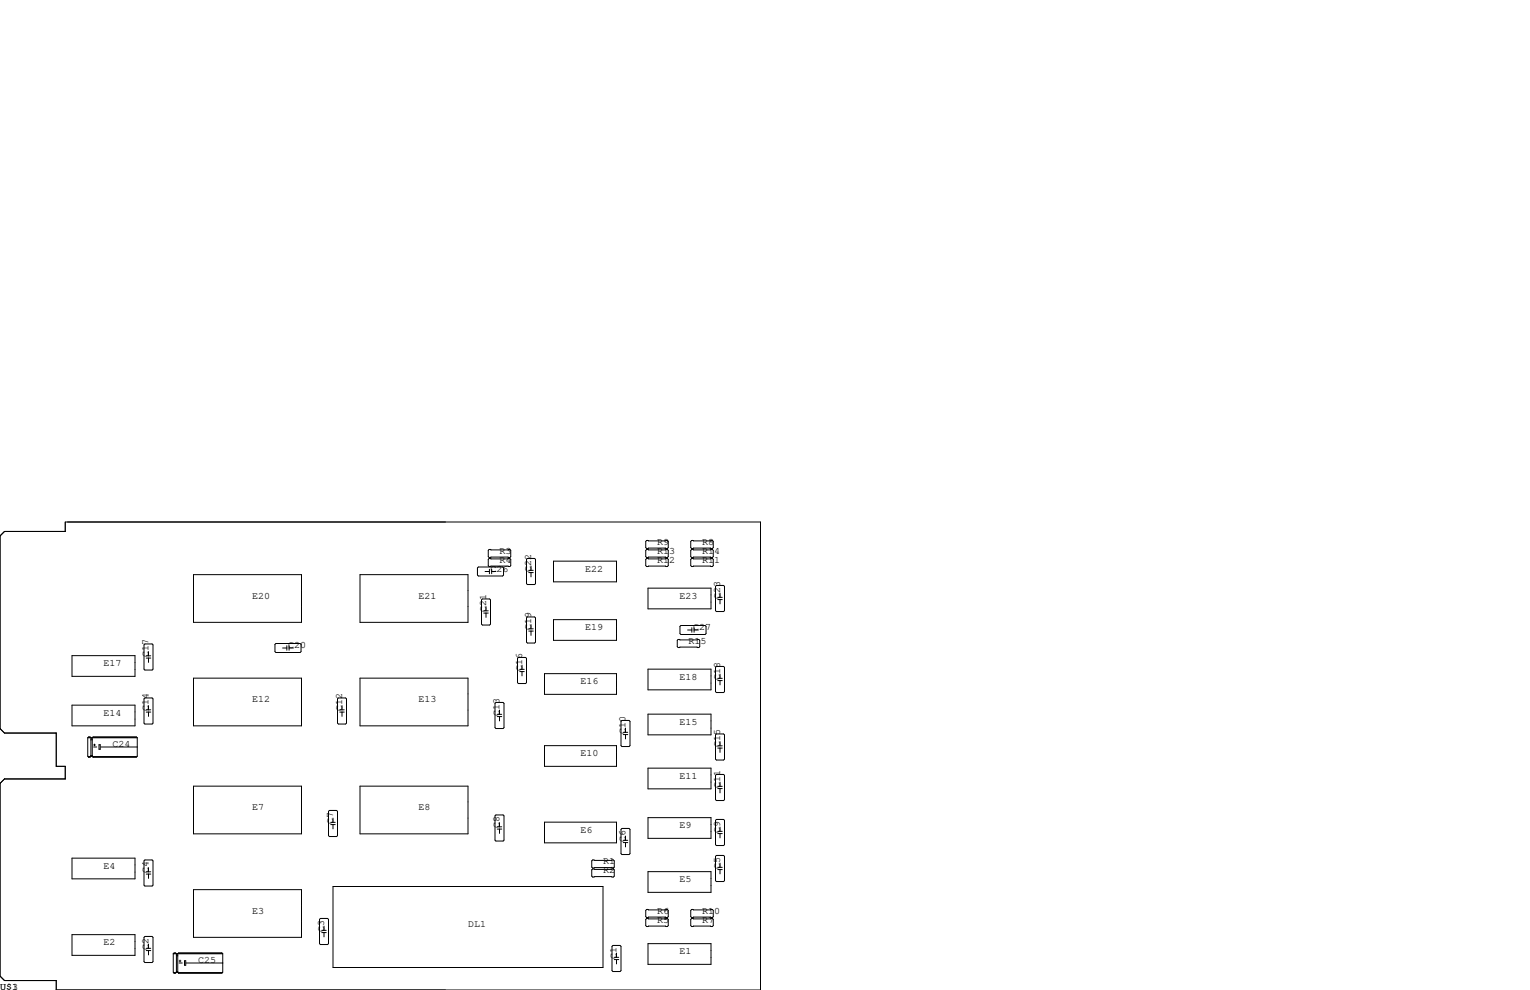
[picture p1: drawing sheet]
<svg xmlns="http://www.w3.org/2000/svg" width="432mm" height="279mm" viewBox="0 0 432 279" stroke-linecap="round" stroke-linejoin="round" font-family="sans-serif">
<g fill="none" stroke="#000" stroke-width=".28">
<path d="M0 151.3l1.3-1.3h17.1v-2.7h196.2v132.1h-198.7v-2.7h-14.6l-1.3-1.2v-54.4l1.3-1.3h17.1v-3.5h-2.5v-9.4h-14.6l-1.3-1.3zM137.8 155.3l.2-.2h5.9l.2 .2v1.8l-.2 .3h-5.9l-.2-.3zM138 157.6h5.9l.2 .3v1.7l-.2 .3h-5.9l-.2-.3v-1.7zM148.6 157.9l.2-.3h2.1l.2 .3v6.8l-.2 .3h-2.1l-.2-.3zM149.9 159.8v1.2M156.2 158.4h17.8v5.8h-17.8zM182.2 155.3l.3-.2h5.8l.3 .2v1.8l-.3 .3h-5.8l-.3-.3zM182.2 157.9l.3-.3h5.8l.3 .3v1.7l-.3 .3h-5.8l-.3-.3zM182.2 152.8l.3-.3h5.8l.3 .3v1.8l-.3 .2h-5.8l-.3-.2zM194.9 155.3l.3-.2h5.8l.3 .2v1.8l-.3 .3h-5.8l-.3-.3zM194.9 157.9l.3-.3h5.8l.3 .3v1.7l-.3 .3h-5.8l-.3-.3zM194.9 152.8l.3-.3h5.8l.3 .3v1.8l-.3 .2h-5.8l-.3-.2z"/>
<path d="M54.6 162.2h30.5v13.4h-30.5zM101.6 162.2h30.5v13.4h-30.5zM135 160h6.9l.2 .3v2l-.2 .3h-6.9l-.3-.3v-2zM135.9 169.3l.2-.3h2.1l.2 .3v6.8l-.2 .3h-2.1l-.2-.3zM136.5 173h1.3M136.5 172.4h1.3M136.9 161.3h1.2M137.2 171.2v1.2M137.2 173v1.2M138.1 160.7v1.2M138.8 161.3h1.2M138.8 160.7v1.2"/>
<path d="M148.6 174.4l.2-.3h2.1l.2 .3v6.8l-.2 .3h-2.1l-.2-.3zM149.2 178.1h1.3M149.2 177.5h1.3M149.2 161.6h1.3M149.2 161h1.3M149.9 161.6v1.2M149.9 176.3v1.2M149.9 178.1v1.2M156.2 174.9h17.8v5.8h-17.8zM182.9 166h17.8v5.8h-17.8zM192.2 176.5h6.8l.3 .3v2l-.3 .3h-6.8l-.3-.3v-2zM194.1 177.8h1.1"/>
<path d="M195.2 177.2v1.2M195.9 177.2v1.2M195.9 177.8h1.2M201.9 165.5l.3-.3h2l.3 .3v6.8l-.3 .3h-2l-.3-.3zM202.6 169.2h1.2M202.6 168.6h1.2M203.2 167.4v1.2M203.2 169.2v1.2M20.3 199h17.8v5.9h-17.8zM20.3 185h17.8v5.9h-17.8zM40.6 197.2l.3-.2h2l.3 .2v6.9l-.3 .2h-2l-.3-.2zM40.9 181.7h2l.3 .3v6.8l-.3 .3h-2l-.3-.3v-6.8z"/>
<path d="M41.3 185.1h1.2M41.3 185.7h1.2M41.9 183.9v1.2M41.9 185.7v1.2M41.9 199.1v1.2M54.6 191.4h30.5v13.5h-30.5zM77.6 181.9l.3-.3h6.8l.3 .3v2l-.3 .2h-6.8l-.3-.2zM79.8 182.9h1.1M80.9 182.2v1.3M81.6 182.2v1.3M81.6 182.9h1.2M95.5 197h2l.3 .2v6.9l-.3 .2h-2l-.2-.2v-6.9z"/>
<path d="M96.5 199.1v1.2M101.6 191.4h30.5v13.5h-30.5zM139.7 198.5l.3-.3h2l.2 .3v6.9l-.2 .2h-2l-.3-.2zM146.1 185.8l.2-.3h2l.3 .3v6.9l-.3 .2h-2l-.2-.2zM146.7 188.9h1.3M146.7 189.5h1.3M147.3 187.7v1.2M147.3 189.5v1.3M153.7 190.1h20.3v5.9h-20.3zM182.9 188.8h17.8v5.9h-17.8zM191.1 180.7l.3-.2h5.8l.3 .2v1.8l-.3 .3h-5.8l-.3-.3zM201.9 188.3l.3-.2h2l.3 .2v6.9l-.3 .3h-2l-.3-.3z"/>
<path d="M202.6 191.4h1.2M202.6 192.1h1.2M203.2 190.2v1.2M203.2 192.1v1.2M24.8 208.2v5.2l.2 .3M24.8 208.2l.2-.2h.4l.3 .2v5.2M24.8 208.2h13.9M24.9 213.6h.6M25 208.1h.4M25 213.6v.1M25.7 208.8h.3M25.7 213.4l-.7 .2"/>
<path d="M25.7 213.4h.3M25.7 213.3h.3M25.8 208.3h.1M26 213.4l.3 .3M26.2 213.6h12.4M26.3 208.1h12.2M26.3 213.6v.1M26.4 210.2h.5M26.4 210.8h.9M26.7 210v.5M27.9 210.2h.4v1.3h-.4zM28.4 210.8h10.3"/>
<path d="M38.7 208.2l-.2-.2h-12.2l-.3 .2v5.2M38.7 208.2v5.2l-.2 .2h-12.2M41.3 201h1.2M41.3 200.3h1.2M41.9 201v1.2M95.9 201h1.3M95.9 200.3h1.3M96.5 201v1.2M140.3 201.6h1.3M140.3 202.2h1.3M141 200.4v1.2M141 202.2v1.3"/>
<path d="M153.7 210.4h20.3v5.9h-20.3zM175.3 203.6l.2-.3h2l.3 .3v6.8l-.3 .3h-2l-.2-.3zM175.9 207.3h1.3M175.9 206.7h1.3M176.5 205.5v1.2M176.5 207.3v1.2M182.9 201.5h17.8v5.9h-17.8zM182.9 216.8h17.8v5.8h-17.8zM201.9 207.4l.3-.3h2l.3 .3v6.8l-.3 .3h-2l-.3-.3zM201.9 218.8l.3-.2h2l.3 .2v6.9l-.3 .2h-2l-.3-.2zM202.6 210.5h1.2M202.6 211.1h1.2"/>
<path d="M203.2 209.3v1.2M203.2 211.1v1.2M54.6 221.9h30.5v13.4h-30.5zM93 228.7h2l.3 .3v6.8l-.3 .3h-2l-.3-.3v-6.8zM93.3 232.1h1.3M93.3 232.7h1.3M94 230.9v1.2M94 232.7v1.2M101.6 221.9h30.5v13.4h-30.5zM140 230h2l.2 .3v6.8l-.2 .3h-2l-.3-.3v-6.8zM140.3 234h1.3M140.3 233.3h1.3"/>
<path d="M141 232.2v1.1M141 234v1.2M153.7 232h20.3v5.9h-20.3zM175.3 234.1l.2-.3h2l.3 .3v6.8l-.3 .3h-2l-.2-.3zM175.9 237.8h1.3M175.9 237.2h1.3M176.5 236v1.2M176.5 237.8v1.2M182.9 230.8h17.8v5.8h-17.8zM201.9 231.5l.3-.2h2l.3 .2v6.9l-.3 .2h-2l-.3-.2zM202.6 221.9h1.2M202.6 235.3h1.2"/>
<path d="M202.6 234.6h1.2M202.6 222.6h1.2M203.2 220.7v1.2M203.2 222.6v1.2M203.2 233.4v1.2M203.2 235.3v1.2M20.3 242.2h17.8v5.8h-17.8zM40.9 242.7h2l.3 .3v6.8l-.3 .3h-2l-.3-.3v-6.8zM41.3 246h1.2M41.3 246.7h1.2M41.9 244.9v1.1M41.9 246.7v1.2"/>
<path d="M54.6 251.1h30.5v13.4h-30.5zM90.2 259.5l.2-.3h2.1l.2 .3v6.8l-.2 .3h-2.1l-.2-.3zM94 250.2h76.2v22.8h-76.2zM167 243l.3-.3h5.8l.3 .3v1.7l-.3 .3h-5.8l-.3-.3zM167 245.5l.3-.3h5.8l.3 .3v1.8l-.3 .2h-5.8l-.3-.2zM182.2 259.5l.3-.3h5.8l.3 .3v1.7l-.3 .3h-5.8l-.3-.3zM182.2 256.9l.3-.2h5.8l.3 .2v1.8l-.3 .3h-5.8l-.3-.3zM182.9 246h17.8v5.8h-17.8zM194.9 259.5l.3-.3h5.8l.3 .3v1.7l-.3 .3h-5.8l-.3-.3zM194.9 256.9l.3-.2h5.8l.3 .2v1.8l-.3 .3h-5.8l-.3-.3zM201.9 241.7l.3-.3h2l.3 .3v6.8l-.3 .3h-2l-.3-.3zM202.6 245.4h1.2"/>
<path d="M202.6 244.8h1.2M203.2 243.6v1.2M203.2 245.4v1.2M20.3 263.8h17.8v5.8h-17.8zM40.6 264.5l.3-.2h2l.3 .2v6.9l-.3 .3h-2l-.3-.3zM41.3 268.3h1.2M41.3 267.6h1.2M41.9 266.4v1.2M41.9 268.3v1.2M48.9 269.2v5.2l.2 .2M48.9 269.2l.2-.3h.4l.3 .3v5.2M48.9 269.2h14"/>
<path d="M49 274.5h.7M49.1 269h.4M49.1 274.6h.1M49.8 269.7h.4M49.8 274.4l-.7 .2M49.8 274.4h.4M49.8 274.3h.4M49.9 269.3h.1M50.2 274.4l.2 .2M50.3 274.5h12.4M50.4 269h12.2M50.4 274.6h.1"/>
<path d="M50.5 271.2h.6M50.5 271.8h.9M50.8 271v.5M52.1 271.1h.3v1.3h-.3zM52.5 271.8h10.4M62.9 269.2l-.3-.3h-12.2l-.2 .3v5.2M62.9 269.2v5.2l-.3 .2h-12.2M90.8 263.2h1.3M90.8 262.6h1.3M91.4 261.4v1.2M91.4 263.2v1.2M172.7 267.1l.3-.3h2l.3 .3v6.8l-.3 .3h-2l-.3-.3z"/>
<path d="M173.4 270.8h1.2M173.4 270.2h1.2M174 269v1.2M174 270.8v1.2M182.9 266.3h17.8v5.9h-17.8z"/>
</g>
<g font-size="2.8">
<text x="185.4" y="153.7">R9</text>
<text x="198.1" y="153.7">R8</text>
<text x="138.4" y="161.3">C26</text>
<text x="141" y="156.2">R3</text>
<text x="141" y="158.8">R4</text>
<text x="149.9" y="161.3" transform="rotate(-90 149.9 161.3)">C22</text>
<text x="165.1" y="161.3">E22</text>
<text x="185.4" y="158.8">R12</text>
<text x="185.4" y="156.2">R13</text>
<text x="198.1" y="158.8">R11</text>
<text x="198.1" y="156.2">R14</text>
<text x="71.1" y="168.9">E20</text>
<text x="118.1" y="168.9">E21</text>
<text x="137.2" y="172.7" transform="rotate(-90 137.2 172.7)">C21</text>
<text x="191.8" y="168.9">E23</text>
<text x="203.2" y="168.9" transform="rotate(-90 203.2 168.9)">C23</text>
<text x="149.9" y="177.8" transform="rotate(-90 149.9 177.8)">C19</text>
<text x="165.1" y="177.8">E19</text>
<text x="195.6" y="177.8">C27</text>
<text x="41.9" y="185.4" transform="rotate(-90 41.9 185.4)">C17</text>
<text x="81.3" y="182.9">C20</text>
<text x="194.3" y="181.6">R15</text>
<text x="29.2" y="188">E17</text>
<text x="147.3" y="189.2" transform="rotate(-90 147.3 189.2)">C16</text>
<text x="191.8" y="191.8">E18</text>
<text x="203.2" y="191.8" transform="rotate(-90 203.2 191.8)">C18</text>
<text x="163.8" y="193">E16</text>
<text x="29.2" y="201.9">E14</text>
<text x="41.9" y="200.7" transform="rotate(-90 41.9 200.7)">C14</text>
<text x="71.1" y="198.1">E12</text>
<text x="96.5" y="200.7" transform="rotate(-90 96.5 200.7)">C12</text>
<text x="118.1" y="198.1">E13</text>
<text x="141" y="201.9" transform="rotate(-90 141 201.9)">C13</text>
<text x="176.5" y="207" transform="rotate(-90 176.5 207)">C10</text>
<text x="191.8" y="204.5">E15</text>
<text x="31.7" y="210.8">C24</text>
<text x="163.8" y="213.4">E10</text>
<text x="203.2" y="210.8" transform="rotate(-90 203.2 210.8)">C15</text>
<text x="191.8" y="219.7">E11</text>
<text x="203.2" y="222.2" transform="rotate(-90 203.2 222.2)">C11</text>
<text x="71.1" y="228.6">E7</text>
<text x="94" y="232.4" transform="rotate(-90 94 232.4)">C7</text>
<text x="118.1" y="228.6">E8</text>
<text x="141" y="233.7" transform="rotate(-90 141 233.7)">C8</text>
<text x="191.8" y="233.7">E9</text>
<text x="163.8" y="234.9">E6</text>
<text x="176.5" y="237.5" transform="rotate(-90 176.5 237.5)">C6</text>
<text x="203.2" y="234.9" transform="rotate(-90 203.2 234.9)">C9</text>
<text x="29.2" y="245.1">E4</text>
<text x="170.2" y="243.8">R1</text>
<text x="203.2" y="245.1" transform="rotate(-90 203.2 245.1)">C5</text>
<text x="41.9" y="246.4" transform="rotate(-90 41.9 246.4)">C4</text>
<text x="170.2" y="246.4">R2</text>
<text x="191.8" y="248.9">E5</text>
<text x="71.1" y="257.8">E3</text>
<text x="185.4" y="257.8">R6</text>
<text x="198.1" y="257.8">R10</text>
<text x="91.4" y="262.9" transform="rotate(-90 91.4 262.9)">C3</text>
<text x="132.1" y="261.6">DL1</text>
<text x="185.4" y="260.3">R5</text>
<text x="198.1" y="260.3">R7</text>
<text x="29.2" y="266.7">E2</text>
<text x="41.9" y="268" transform="rotate(-90 41.9 268)">C2</text>
<text x="191.8" y="269.2">E1</text>
<text x="55.9" y="271.8">C25</text>
<text x="174" y="270.5" transform="rotate(-90 174 270.5)">C1</text>
<text x="0" y="279.4">U$1</text>
<text x="0" y="279.4">U$3</text>
</g>
</svg>
